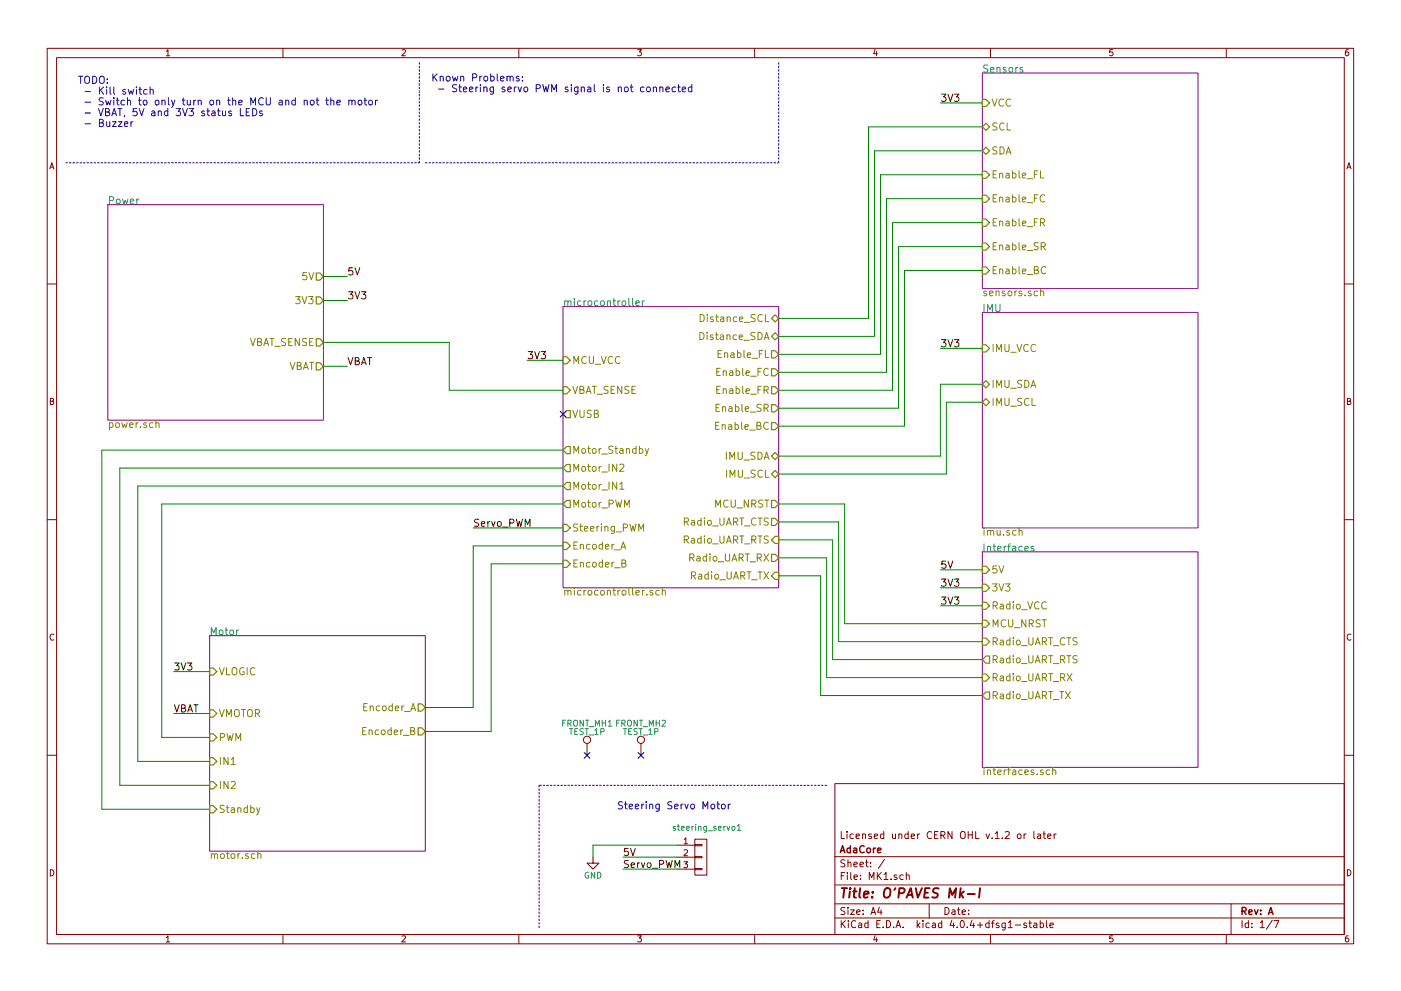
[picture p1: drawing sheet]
EESchema Schematic File Version 2
LIBS:power
LIBS:device
LIBS:transistors
LIBS:conn
LIBS:linear
LIBS:regul
LIBS:74xx
LIBS:cmos4000
LIBS:adc-dac
LIBS:memory
LIBS:xilinx
LIBS:microcontrollers
LIBS:dsp
LIBS:microchip
LIBS:analog_switches
LIBS:motorola
LIBS:texas
LIBS:intel
LIBS:audio
LIBS:interface
LIBS:digital-audio
LIBS:philips
LIBS:display
LIBS:cypress
LIBS:siliconi
LIBS:opto
LIBS:atmel
LIBS:contrib
LIBS:valves
LIBS:OPAVES_components
LIBS:stm32
LIBS:battery_management
LIBS:logo
LIBS:motor_drivers
LIBS:nordicsemi
LIBS:nxp_armmcu
LIBS:powerint
LIBS:Power_Management
LIBS:references
LIBS:silabs
LIBS:stm8
LIBS:switches
LIBS:transf
LIBS:video
LIBS:Worldsemi
LIBS:Xicor
LIBS:Zilog
LIBS:MK1-cache
EELAYER 25 0
EELAYER END
$Descr A4 11693 8268
encoding utf-8
Sheet 1 7
Title "O'PAVES Mk-I"
Date ""
Rev "A"
Comp "AdaCore"
Comment1 "Licensed under CERN OHL v.1.2 or later"
Comment2 ""
Comment3 ""
Comment4 ""
$EndDescr
$Sheet
S 1750 5300 1800 1800
U 5874F60A
F0 "Motor" 60
F1 "motor.sch" 60
F2 "VMOTOR" I L 1750 5950 60 
F3 "Encoder_A" O R 3550 5900 60 
F4 "Encoder_B" O R 3550 6100 60 
F5 "PWM" I L 1750 6150 60 
F6 "IN1" I L 1750 6350 60 
F7 "IN2" I L 1750 6550 60 
F8 "Standby" I L 1750 6750 60 
F9 "VLOGIC" I L 1750 5600 60 
$EndSheet
$Sheet
S 4700 2550 1800 2350
U 5885D1CF
F0 "microcontroller" 60
F1 "microcontroller.sch" 60
F2 "MCU_VCC" I L 4700 3000 60 
F3 "VBAT_SENSE" I L 4700 3250 60 
F4 "MCU_NRST" O R 6500 4200 60 
F5 "VUSB" O L 4700 3450 60 
F6 "Radio_UART_RX" O R 6500 4650 60 
F7 "Radio_UART_TX" I R 6500 4800 60 
F8 "Radio_UART_CTS" O R 6500 4350 60 
F9 "Radio_UART_RTS" I R 6500 4500 60 
F10 "IMU_SDA" B R 6500 3800 60 
F11 "IMU_SCL" B R 6500 3950 60 
F12 "Distance_SCL" B R 6500 2650 60 
F13 "Distance_SDA" B R 6500 2800 60 
F14 "Encoder_A" I L 4700 4550 60 
F15 "Encoder_B" I L 4700 4700 60 
F16 "Motor_PWM" O L 4700 4200 60 
F17 "Motor_IN1" O L 4700 4050 60 
F18 "Motor_IN2" O L 4700 3900 60 
F19 "Motor_Standby" O L 4700 3750 60 
F20 "Enable_FR" O R 6500 3250 60 
F21 "Enable_FC" O R 6500 3100 60 
F22 "Enable_FL" O R 6500 2950 60 
F23 "Enable_BC" O R 6500 3550 60 
F24 "Enable_SR" O R 6500 3400 60 
F25 "Steering_PWM" I L 4700 4400 60 
$EndSheet
$Sheet
S 900  1700 1800 1800
U 5885EAE0
F0 "Power" 60
F1 "power.sch" 60
F2 "VBAT_SENSE" O R 2700 2850 60 
F3 "5V" O R 2700 2300 60 
F4 "3V3" O R 2700 2500 60 
F5 "VBAT" O R 2700 3050 60 
$EndSheet
$Sheet
S 8200 4600 1800 1800
U 58866A88
F0 "Interfaces" 60
F1 "interfaces.sch" 60
F2 "5V" I L 8200 4750 60 
F3 "3V3" I L 8200 4900 60 
F4 "MCU_NRST" I L 8200 5200 60 
F5 "Radio_VCC" I L 8200 5050 60 
F6 "Radio_UART_CTS" I L 8200 5350 60 
F7 "Radio_UART_RTS" O L 8200 5500 60 
F8 "Radio_UART_RX" I L 8200 5650 60 
F9 "Radio_UART_TX" O L 8200 5800 60 
$EndSheet
$Sheet
S 8200 600  1800 1800
U 5886C1BD
F0 "Sensors" 60
F1 "sensors.sch" 60
F2 "SCL" B L 8200 1050 60 
F3 "SDA" B L 8200 1250 60 
F4 "VCC" I L 8200 850 60 
F5 "Enable_FL" I L 8200 1450 60 
F6 "Enable_FC" I L 8200 1650 60 
F7 "Enable_FR" I L 8200 1850 60 
F8 "Enable_SR" I L 8200 2050 60 
F9 "Enable_BC" I L 8200 2250 60 
$EndSheet
$Sheet
S 8200 2600 1800 1800
U 5886ECF0
F0 "IMU" 60
F1 "imu.sch" 60
F2 "IMU_VCC" I L 8200 2900 60 
F3 "IMU_SCL" B L 8200 3350 60 
F4 "IMU_SDA" B L 8200 3200 60 
$EndSheet
Text Label 2900 2300 0    60   ~ 0
5V
Text Label 2900 2500 0    60   ~ 0
3V3
Text Label 4400 3000 0    60   ~ 0
3V3
Text Label 2900 3050 0    60   ~ 0
VBAT
Text Label 1450 5950 0    60   ~ 0
VBAT
Text Label 1450 5600 0    59   ~ 0
3V3
Text Label 7850 850  0    60   ~ 0
3V3
$Comp
L CONN_01X03 steering_servo1
U 1 1
P 5850 7150
F 0 "steering_servo1" H 5900 7400 50  0000 C CNN
F 1 "MOLEX 22-28-4033" V 5950 7150 50  0001 C CNN
F 2 "Pin_Headers:Pin_Header_Straight_1x03" H 5850 7150 50  0001 C CNN
F 3 "" H 5850 7150 50  0000 C CNN
	1    5850 7150
	1    0    0    -1  
$EndComp
Text Label 5200 7150 0    60   ~ 0
5V
Text Label 5200 7250 0    60   ~ 0
Servo_PWM
Wire Wire Line
	4700 3000 4400 3000
Wire Wire Line
	2700 3050 2900 3050
Wire Wire Line
	2700 2300 2900 2300
Wire Wire Line
	2700 2500 2900 2500
Wire Wire Line
	1750 5950 1450 5950
Wire Wire Line
	1450 5600 1750 5600
Wire Wire Line
	8200 850  7850 850 
Wire Notes Line
	6900 6550 4500 6550
Wire Notes Line
	4500 6550 4500 7750
Wire Wire Line
	5200 7150 5650 7150
Text Notes 5150 6750 0    60   ~ 0
Steering Servo Motor
Wire Wire Line
	5650 7050 4950 7050
Wire Wire Line
	4950 7050 4950 7150
Wire Wire Line
	5200 7250 5650 7250
$Comp
L GND #PWR01
U 1 1
P 4950 7150
F 0 "#PWR01" H 4950 6900 50  0001 C CNN
F 1 "GND" H 4950 7000 50  0000 C CNN
F 2 "" H 4950 7150 50  0000 C CNN
F 3 "" H 4950 7150 50  0000 C CNN
	1    4950 7150
	1    0    0    -1  
$EndComp
Wire Wire Line
	8200 4750 7850 4750
Wire Wire Line
	8200 4900 7850 4900
Text Label 7850 4750 0    60   ~ 0
5V
Text Label 7850 4900 0    60   ~ 0
3V3
Text Label 7850 2900 0    60   ~ 0
3V3
Wire Wire Line
	8200 2900 7850 2900
Wire Wire Line
	8200 5050 7850 5050
Text Label 7850 5050 0    60   ~ 0
3V3
Wire Wire Line
	6500 4800 6850 4800
Wire Wire Line
	6850 4800 6850 5800
Wire Wire Line
	6850 5800 8200 5800
Wire Wire Line
	8200 5650 6900 5650
Wire Wire Line
	6900 5650 6900 4650
Wire Wire Line
	6900 4650 6500 4650
Wire Wire Line
	6500 4500 6950 4500
Wire Wire Line
	6950 4500 6950 5500
Wire Wire Line
	6950 5500 8200 5500
Wire Wire Line
	6500 4350 7000 4350
Wire Wire Line
	7000 4350 7000 5350
Wire Wire Line
	7000 5350 8200 5350
Wire Wire Line
	6500 4200 7050 4200
Wire Wire Line
	7050 4200 7050 5200
Wire Wire Line
	7050 5200 8200 5200
Wire Wire Line
	7250 1050 8200 1050
Wire Wire Line
	7300 1250 8200 1250
NoConn ~ 4700 3450
Wire Wire Line
	4100 4700 4700 4700
Wire Wire Line
	3950 4550 4700 4550
Wire Wire Line
	1350 4200 4700 4200
Wire Wire Line
	1150 4050 4700 4050
Wire Wire Line
	1000 3900 4700 3900
Wire Wire Line
	850  3750 4700 3750
Wire Wire Line
	6500 2650 7250 2650
Wire Wire Line
	7250 2650 7250 1050
Wire Wire Line
	7300 1250 7300 2800
Wire Wire Line
	7300 2800 6500 2800
Wire Wire Line
	6500 2950 7350 2950
Wire Wire Line
	7350 2950 7350 1450
Wire Wire Line
	7350 1450 8200 1450
Wire Wire Line
	8200 1650 7400 1650
Wire Wire Line
	7400 1650 7400 3100
Wire Wire Line
	7400 3100 6500 3100
Wire Wire Line
	7450 1850 8200 1850
Wire Wire Line
	7850 3200 7850 3800
Wire Wire Line
	7850 3200 8200 3200
Wire Wire Line
	7900 3350 7900 3950
Wire Wire Line
	7900 3350 8200 3350
Wire Wire Line
	7550 2250 7550 3550
Wire Wire Line
	7550 2250 8200 2250
Wire Wire Line
	7450 1850 7450 3250
Wire Wire Line
	7450 3250 6500 3250
Wire Wire Line
	6500 3400 7500 3400
Wire Wire Line
	7500 3400 7500 2050
Wire Wire Line
	7500 2050 8200 2050
Wire Wire Line
	7550 3550 6500 3550
Wire Wire Line
	3550 5900 3950 5900
Wire Wire Line
	3950 5900 3950 4550
Wire Wire Line
	4100 4700 4100 6100
Wire Wire Line
	4100 6100 3550 6100
Wire Wire Line
	850  3750 850  6750
Wire Wire Line
	850  6750 1750 6750
Wire Wire Line
	1350 4200 1350 6150
Wire Wire Line
	1150 4050 1150 6350
Wire Wire Line
	1150 6350 1750 6350
Wire Wire Line
	1350 6150 1750 6150
Wire Wire Line
	1000 3900 1000 6550
Wire Wire Line
	1000 6550 1750 6550
Wire Wire Line
	4700 3250 3750 3250
Wire Wire Line
	3750 3250 3750 2850
Wire Wire Line
	3750 2850 2700 2850
Wire Wire Line
	7900 3950 6500 3950
Wire Wire Line
	7850 3800 6500 3800
$Comp
L TEST_1P FRONT_MH1
U 1 1
P 4900 6300
F 0 "FRONT_MH1" H 4900 6570 50  0000 C CNN
F 1 "TEST_1P" H 4900 6500 50  0000 C CNN
F 2 "Mounting_Holes:MountingHole_3.2mm_M3_Pad" H 5100 6300 50  0001 C CNN
F 3 "" H 5100 6300 50  0000 C CNN
	1    4900 6300
	1    0    0    -1  
$EndComp
NoConn ~ 4900 6300
$Comp
L TEST_1P FRONT_MH2
U 1 1
P 5350 6300
F 0 "FRONT_MH2" H 5350 6570 50  0000 C CNN
F 1 "TEST_1P" H 5350 6500 50  0000 C CNN
F 2 "Mounting_Holes:MountingHole_3.2mm_M3_Pad" H 5550 6300 50  0001 C CNN
F 3 "" H 5550 6300 50  0000 C CNN
	1    5350 6300
	1    0    0    -1  
$EndComp
NoConn ~ 5350 6300
Text Notes 650  1050 0    60   ~ 0
TODO:\n - Kill switch\n - Switch to only turn on the MCU and not the motor\n - VBAT, 5V and 3V3 status LEDs\n - Buzzer
Wire Notes Line
	550  1350 3500 1350
Wire Notes Line
	3500 1350 3500 500 
Wire Wire Line
	4700 4400 3950 4400
Text Label 3950 4400 0    60   ~ 0
Servo_PWM
Text Notes 3600 850  0    60   ~ 0
Known Problems:\n - Steering servo PWM signal is not connected\n\n
Wire Notes Line
	3550 1350 6500 1350
Wire Notes Line
	6500 1350 6500 500 
$EndSCHEMATC
